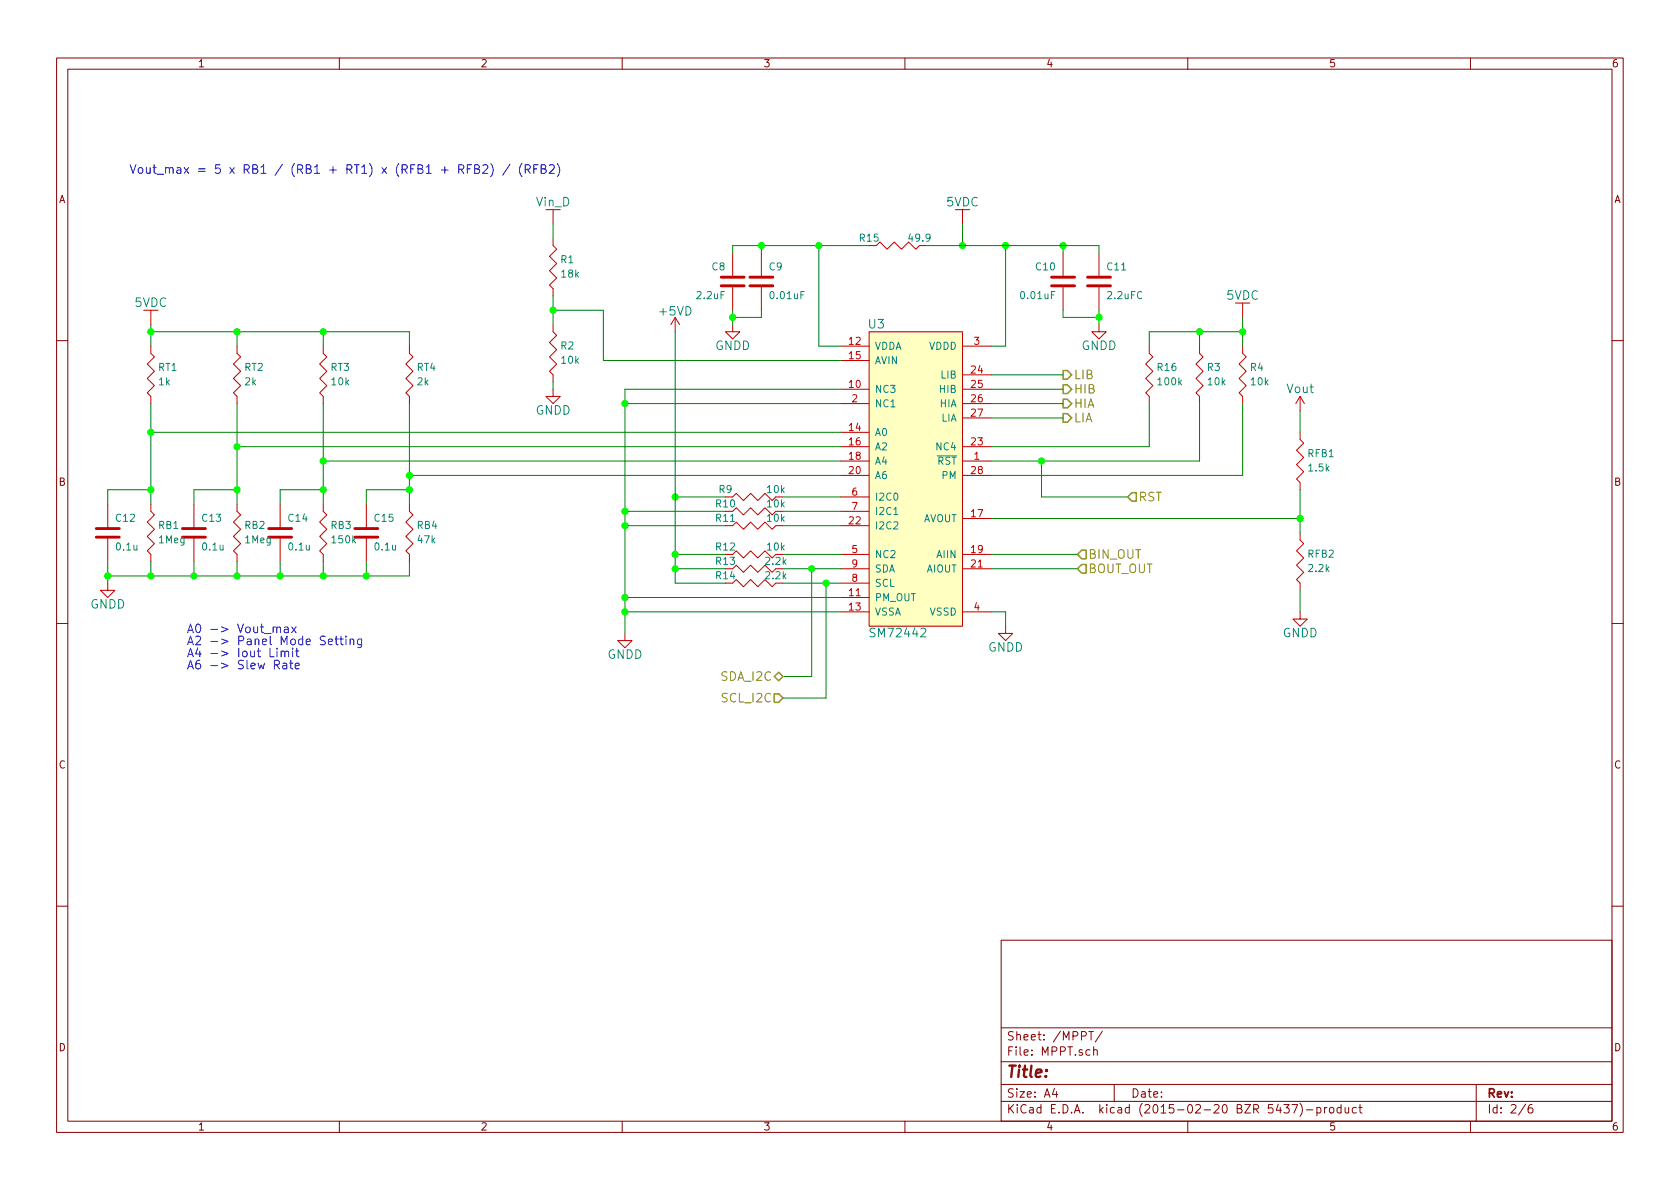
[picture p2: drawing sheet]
EESchema Schematic File Version 2
LIBS:power
LIBS:device
LIBS:transistors
LIBS:conn
LIBS:linear
LIBS:regul
LIBS:74xx
LIBS:cmos4000
LIBS:adc-dac
LIBS:memory
LIBS:xilinx
LIBS:special
LIBS:microcontrollers
LIBS:dsp
LIBS:microchip
LIBS:analog_switches
LIBS:motorola
LIBS:texas
LIBS:intel
LIBS:audio
LIBS:interface
LIBS:digital-audio
LIBS:philips
LIBS:display
LIBS:cypress
LIBS:siliconi
LIBS:opto
LIBS:atmel
LIBS:contrib
LIBS:valves
LIBS:SelfGenerated
LIBS:Project_2-cache
EELAYER 25 0
EELAYER END
$Descr A4 11693 8268
encoding utf-8
Sheet 2 6
Title ""
Date ""
Rev ""
Comp ""
Comment1 ""
Comment2 ""
Comment3 ""
Comment4 ""
$EndDescr
$Comp
L SM72442 U3
U 1 1
P 6350 2900
F 0 "U3" H 6100 3550 60  0000 C CNN
F 1 "SM72442" H 6250 1400 60  0000 C CNN
F 2 "Housings_SOIC:SOIC-28_7.5x17.9mm_Pitch1.27mm" H 6350 2900 60  0001 C CNN
F 3 "" H 6350 2900 60  0000 C CNN
	1    6350 2900
	1    0    0    -1  
$EndComp
$Comp
L +5VD #PWR01
U 1 1
P 4700 2300
F 0 "#PWR01" H 4700 2150 60  0001 C CNN
F 1 "+5VD" H 4700 2440 60  0000 C CNN
F 2 "" H 4700 2300 60  0000 C CNN
F 3 "" H 4700 2300 60  0000 C CNN
	1    4700 2300
	1    0    0    -1  
$EndComp
$Comp
L C C9
U 1 1
P 5300 1950
F 0 "C9" H 5350 2050 50  0000 L CNN
F 1 "0.01uF" H 5350 1850 50  0000 L CNN
F 2 "Capacitors_SMD:C_0805_HandSoldering" H 5338 1800 30  0001 C CNN
F 3 "" H 5300 1950 60  0000 C CNN
	1    5300 1950
	1    0    0    -1  
$EndComp
$Comp
L C C8
U 1 1
P 5100 1950
F 0 "C8" H 5150 2050 50  0000 L CNN
F 1 "2.2uF" H 5150 1850 50  0000 L CNN
F 2 "Capacitors_SMD:C_0805_HandSoldering" H 5138 1800 30  0001 C CNN
F 3 "" H 5100 1950 60  0000 C CNN
	1    5100 1950
	-1   0    0    -1  
$EndComp
$Comp
L C C10
U 1 1
P 7400 1950
F 0 "C10" H 7450 2050 50  0000 L CNN
F 1 "0.01uF" H 7450 1850 50  0000 L CNN
F 2 "Capacitors_SMD:C_0805_HandSoldering" H 7438 1800 30  0001 C CNN
F 3 "" H 7400 1950 60  0000 C CNN
	1    7400 1950
	-1   0    0    -1  
$EndComp
$Comp
L C C11
U 1 1
P 7650 1950
F 0 "C11" H 7700 2050 50  0000 L CNN
F 1 "2.2uFC" H 7700 1850 50  0000 L CNN
F 2 "Capacitors_SMD:C_0805_HandSoldering" H 7688 1800 30  0001 C CNN
F 3 "" H 7650 1950 60  0000 C CNN
	1    7650 1950
	1    0    0    -1  
$EndComp
$Comp
L GNDD #PWR02
U 1 1
P 5100 2250
F 0 "#PWR02" H 5100 2000 60  0001 C CNN
F 1 "GNDD" H 5100 2100 60  0000 C CNN
F 2 "" H 5100 2250 60  0000 C CNN
F 3 "" H 5100 2250 60  0000 C CNN
	1    5100 2250
	1    0    0    -1  
$EndComp
$Comp
L GNDD #PWR03
U 1 1
P 7650 2250
F 0 "#PWR03" H 7650 2000 60  0001 C CNN
F 1 "GNDD" H 7650 2100 60  0000 C CNN
F 2 "" H 7650 2250 60  0000 C CNN
F 3 "" H 7650 2250 60  0000 C CNN
	1    7650 2250
	1    0    0    -1  
$EndComp
$Comp
L GNDD #PWR04
U 1 1
P 4350 4400
F 0 "#PWR04" H 4350 4150 60  0001 C CNN
F 1 "GNDD" H 4350 4250 60  0000 C CNN
F 2 "" H 4350 4400 60  0000 C CNN
F 3 "" H 4350 4400 60  0000 C CNN
	1    4350 4400
	1    0    0    -1  
$EndComp
$Comp
L C C12
U 1 1
P 750 3700
F 0 "C12" H 800 3800 50  0000 L CNN
F 1 "0.1u" H 800 3600 50  0000 L CNN
F 2 "Capacitors_SMD:C_0805_HandSoldering" H 788 3550 30  0001 C CNN
F 3 "" H 750 3700 60  0000 C CNN
	1    750  3700
	1    0    0    -1  
$EndComp
$Comp
L C C13
U 1 1
P 1350 3700
F 0 "C13" H 1400 3800 50  0000 L CNN
F 1 "0.1u" H 1400 3600 50  0000 L CNN
F 2 "Capacitors_SMD:C_0805_HandSoldering" H 1388 3550 30  0001 C CNN
F 3 "" H 1350 3700 60  0000 C CNN
	1    1350 3700
	1    0    0    -1  
$EndComp
$Comp
L C C14
U 1 1
P 1950 3700
F 0 "C14" H 2000 3800 50  0000 L CNN
F 1 "0.1u" H 2000 3600 50  0000 L CNN
F 2 "Capacitors_SMD:C_0805_HandSoldering" H 1988 3550 30  0001 C CNN
F 3 "" H 1950 3700 60  0000 C CNN
	1    1950 3700
	1    0    0    -1  
$EndComp
$Comp
L C C15
U 1 1
P 2550 3700
F 0 "C15" H 2600 3800 50  0000 L CNN
F 1 "0.1u" H 2600 3600 50  0000 L CNN
F 2 "Capacitors_SMD:C_0805_HandSoldering" H 2588 3550 30  0001 C CNN
F 3 "" H 2550 3700 60  0000 C CNN
	1    2550 3700
	1    0    0    -1  
$EndComp
Wire Wire Line
	4700 3450 5050 3450
Connection ~ 4700 3450
Wire Wire Line
	4700 3850 5050 3850
Wire Wire Line
	5450 3450 5850 3450
Wire Wire Line
	5450 3550 5850 3550
Wire Wire Line
	5450 3650 5850 3650
Wire Wire Line
	5450 3850 5850 3850
Wire Wire Line
	5450 3950 5850 3950
Wire Wire Line
	5450 4050 5850 4050
Wire Wire Line
	5700 2400 5850 2400
Wire Wire Line
	5700 1700 5700 2400
Wire Wire Line
	5100 1700 6050 1700
Wire Wire Line
	5100 1700 5100 1750
Wire Wire Line
	5300 1750 5300 1700
Connection ~ 5300 1700
Connection ~ 5700 1700
Wire Wire Line
	7650 1700 7650 1750
Wire Wire Line
	7400 1700 7400 1750
Connection ~ 7400 1700
Wire Wire Line
	6900 2400 7000 2400
Wire Wire Line
	7000 2400 7000 1700
Connection ~ 7000 1700
Wire Wire Line
	6700 1700 6700 1550
Connection ~ 6700 1700
Wire Wire Line
	5100 2150 5100 2250
Wire Wire Line
	5100 2200 5300 2200
Wire Wire Line
	5300 2200 5300 2150
Connection ~ 5100 2200
Wire Wire Line
	7650 2150 7650 2250
Wire Wire Line
	7650 2200 7400 2200
Wire Wire Line
	7400 2200 7400 2150
Connection ~ 7650 2200
Wire Wire Line
	4350 2700 4350 4400
Wire Wire Line
	4350 3650 5050 3650
Wire Wire Line
	4350 3550 5050 3550
Connection ~ 4350 3650
Wire Wire Line
	5850 4150 4350 4150
Connection ~ 4350 4150
Wire Wire Line
	5850 4250 4350 4250
Connection ~ 4350 4250
Wire Wire Line
	4350 2700 5850 2700
Wire Wire Line
	4350 2800 5850 2800
Connection ~ 4350 3550
Connection ~ 4350 2800
Wire Wire Line
	1050 2800 1050 3500
Wire Wire Line
	1650 2800 1650 3500
Wire Wire Line
	2250 2800 2250 3500
Wire Wire Line
	2850 2800 2850 3500
Wire Wire Line
	2550 3500 2550 3400
Wire Wire Line
	2550 3400 2850 3400
Connection ~ 2850 3400
Wire Wire Line
	2250 3400 1950 3400
Wire Wire Line
	1950 3400 1950 3500
Connection ~ 2250 3400
Wire Wire Line
	1650 3400 1350 3400
Wire Wire Line
	1350 3400 1350 3500
Connection ~ 1650 3400
Wire Wire Line
	750  3400 1050 3400
Wire Wire Line
	750  3400 750  3500
Connection ~ 1050 3400
Wire Wire Line
	1050 2250 1050 2400
Wire Wire Line
	1050 2300 2850 2300
Wire Wire Line
	2850 2300 2850 2400
Connection ~ 1050 2300
Wire Wire Line
	2250 2400 2250 2300
Connection ~ 2250 2300
Wire Wire Line
	1650 2400 1650 2300
Connection ~ 1650 2300
$Comp
L GNDD #PWR05
U 1 1
P 750 4050
F 0 "#PWR05" H 750 3800 60  0001 C CNN
F 1 "GNDD" H 750 3900 60  0000 C CNN
F 2 "" H 750 4050 60  0000 C CNN
F 3 "" H 750 4050 60  0000 C CNN
	1    750  4050
	1    0    0    -1  
$EndComp
Wire Wire Line
	750  3900 750  4050
Wire Wire Line
	750  4000 2850 4000
Wire Wire Line
	2850 4000 2850 3900
Connection ~ 750  4000
Wire Wire Line
	2550 3900 2550 4000
Connection ~ 2550 4000
Wire Wire Line
	2250 3900 2250 4000
Connection ~ 2250 4000
Wire Wire Line
	1950 4000 1950 3900
Connection ~ 1950 4000
Wire Wire Line
	1350 3900 1350 4000
Connection ~ 1350 4000
Wire Wire Line
	1650 3900 1650 4000
Connection ~ 1650 4000
Wire Wire Line
	1050 3900 1050 4000
Connection ~ 1050 4000
Wire Wire Line
	4700 2300 4700 4050
Wire Wire Line
	5450 4700 5650 4700
Wire Wire Line
	5650 4700 5650 3950
Connection ~ 5650 3950
Wire Wire Line
	5750 4050 5750 4850
Wire Wire Line
	5750 4850 5450 4850
Connection ~ 5750 4050
Text HLabel 5450 4700 0    60   BiDi ~ 0
SDA_I2C
Text HLabel 5450 4850 0    60   Input ~ 0
SCL_I2C
Text HLabel 7400 2600 2    60   Output ~ 0
LIB
Text HLabel 7400 2700 2    60   Output ~ 0
HIB
Text HLabel 7400 2800 2    60   Output ~ 0
HIA
Text HLabel 7400 2900 2    60   Output ~ 0
LIA
Wire Wire Line
	7400 2600 6900 2600
Wire Wire Line
	6900 2700 7400 2700
Wire Wire Line
	7400 2800 6900 2800
Wire Wire Line
	6900 2900 7400 2900
Wire Wire Line
	4700 3950 5050 3950
Connection ~ 4700 3850
Wire Wire Line
	4700 4050 5050 4050
Connection ~ 4700 3950
$Comp
L Rv RT1
U 1 1
P 1050 2600
F 0 "RT1" H 1100 2650 50  0000 L CNN
F 1 "1k" H 1100 2550 50  0000 L CNN
F 2 "Resistors_SMD:R_0805_HandSoldering" V 980 2600 30  0001 C CNN
F 3 "" H 1050 2600 30  0000 C CNN
	1    1050 2600
	1    0    0    -1  
$EndComp
$Comp
L Rv RT2
U 1 1
P 1650 2600
F 0 "RT2" H 1700 2650 50  0000 L CNN
F 1 "2k" H 1700 2550 50  0000 L CNN
F 2 "Resistors_SMD:R_0805_HandSoldering" V 1580 2600 30  0001 C CNN
F 3 "" H 1650 2600 30  0000 C CNN
	1    1650 2600
	1    0    0    -1  
$EndComp
$Comp
L Rv RT3
U 1 1
P 2250 2600
F 0 "RT3" H 2300 2650 50  0000 L CNN
F 1 "10k" H 2300 2550 50  0000 L CNN
F 2 "Resistors_SMD:R_0805_HandSoldering" V 2180 2600 30  0001 C CNN
F 3 "" H 2250 2600 30  0000 C CNN
	1    2250 2600
	1    0    0    -1  
$EndComp
$Comp
L Rv RT4
U 1 1
P 2850 2600
F 0 "RT4" H 2900 2650 50  0000 L CNN
F 1 "2k" H 2900 2550 50  0000 L CNN
F 2 "Resistors_SMD:R_0805_HandSoldering" V 2780 2600 30  0001 C CNN
F 3 "" H 2850 2600 30  0000 C CNN
	1    2850 2600
	1    0    0    -1  
$EndComp
$Comp
L Rv RB1
U 1 1
P 1050 3700
F 0 "RB1" H 1100 3750 50  0000 L CNN
F 1 "1Meg" H 1100 3650 50  0000 L CNN
F 2 "Resistors_SMD:R_0805_HandSoldering" V 980 3700 30  0001 C CNN
F 3 "" H 1050 3700 30  0000 C CNN
	1    1050 3700
	1    0    0    -1  
$EndComp
$Comp
L Rv RB2
U 1 1
P 1650 3700
F 0 "RB2" H 1700 3750 50  0000 L CNN
F 1 "1Meg" H 1700 3650 50  0000 L CNN
F 2 "Resistors_SMD:R_0805_HandSoldering" V 1580 3700 30  0001 C CNN
F 3 "" H 1650 3700 30  0000 C CNN
	1    1650 3700
	1    0    0    -1  
$EndComp
$Comp
L Rv RB3
U 1 1
P 2250 3700
F 0 "RB3" H 2300 3750 50  0000 L CNN
F 1 "150k" H 2300 3650 50  0000 L CNN
F 2 "Resistors_SMD:R_0805_HandSoldering" V 2180 3700 30  0001 C CNN
F 3 "" H 2250 3700 30  0000 C CNN
	1    2250 3700
	1    0    0    -1  
$EndComp
$Comp
L Rv RB4
U 1 1
P 2850 3700
F 0 "RB4" H 2900 3750 50  0000 L CNN
F 1 "47k" H 2900 3650 50  0000 L CNN
F 2 "Resistors_SMD:R_0805_HandSoldering" V 2780 3700 30  0001 C CNN
F 3 "" H 2850 3700 30  0000 C CNN
	1    2850 3700
	1    0    0    -1  
$EndComp
Text Notes 1300 4650 0    60   ~ 0
A0 -> Vout_max\nA2 -> Panel Mode Setting\nA4 -> Iout Limit\nA6 -> Slew Rate
$Comp
L Rh R9
U 1 1
P 5250 3450
F 0 "R9" H 5050 3500 50  0000 C CNN
F 1 "10k" H 5400 3500 50  0000 C CNN
F 2 "Resistors_SMD:R_0805_HandSoldering" H 5250 3380 30  0001 C CNN
F 3 "" V 5250 3450 30  0000 C CNN
	1    5250 3450
	1    0    0    -1  
$EndComp
$Comp
L Rh R12
U 1 1
P 5250 3850
F 0 "R12" H 5050 3900 50  0000 C CNN
F 1 "10k" H 5400 3900 50  0000 C CNN
F 2 "Resistors_SMD:R_0805_HandSoldering" H 5250 3780 30  0001 C CNN
F 3 "" V 5250 3850 30  0000 C CNN
	1    5250 3850
	1    0    0    -1  
$EndComp
$Comp
L Rh R13
U 1 1
P 5250 3950
F 0 "R13" H 5050 4000 50  0000 C CNN
F 1 "2.2k" H 5400 4000 50  0000 C CNN
F 2 "Resistors_SMD:R_0805_HandSoldering" H 5250 3880 30  0001 C CNN
F 3 "" V 5250 3950 30  0000 C CNN
	1    5250 3950
	1    0    0    -1  
$EndComp
$Comp
L Rh R14
U 1 1
P 5250 4050
F 0 "R14" H 5050 4100 50  0000 C CNN
F 1 "2.2k" H 5400 4100 50  0000 C CNN
F 2 "Resistors_SMD:R_0805_HandSoldering" H 5250 3980 30  0001 C CNN
F 3 "" V 5250 4050 30  0000 C CNN
	1    5250 4050
	1    0    0    -1  
$EndComp
$Comp
L Rh R10
U 1 1
P 5250 3550
F 0 "R10" H 5050 3600 50  0000 C CNN
F 1 "10k" H 5400 3600 50  0000 C CNN
F 2 "Resistors_SMD:R_0805_HandSoldering" H 5250 3480 30  0001 C CNN
F 3 "" V 5250 3550 30  0000 C CNN
	1    5250 3550
	1    0    0    -1  
$EndComp
$Comp
L Rh R11
U 1 1
P 5250 3650
F 0 "R11" H 5050 3700 50  0000 C CNN
F 1 "10k" H 5400 3700 50  0000 C CNN
F 2 "Resistors_SMD:R_0805_HandSoldering" H 5250 3580 30  0001 C CNN
F 3 "" V 5250 3650 30  0000 C CNN
	1    5250 3650
	1    0    0    -1  
$EndComp
Text Notes 900  1200 0    60   ~ 0
Vout_max = 5 x RB1 / (RB1 + RT1) x (RFB1 + RFB2) / (RFB2)\n
Wire Wire Line
	4200 2500 5850 2500
$Comp
L Rh R15
U 1 1
P 6250 1700
F 0 "R15" H 6050 1750 50  0000 C CNN
F 1 "49.9" H 6400 1750 50  0000 C CNN
F 2 "Resistors_SMD:R_0805_HandSoldering" H 6250 1630 30  0001 C CNN
F 3 "" V 6250 1700 30  0000 C CNN
	1    6250 1700
	1    0    0    -1  
$EndComp
Wire Wire Line
	6900 3100 8000 3100
$Comp
L Rv R16
U 1 1
P 8000 2600
F 0 "R16" H 8050 2650 50  0000 L CNN
F 1 "100k" H 8050 2550 50  0000 L CNN
F 2 "Resistors_SMD:R_0805_HandSoldering" V 7930 2600 30  0001 C CNN
F 3 "" H 8000 2600 30  0000 C CNN
	1    8000 2600
	1    0    0    -1  
$EndComp
Wire Wire Line
	8000 3100 8000 2800
$Comp
L GNDD #PWR06
U 1 1
P 7000 4350
F 0 "#PWR06" H 7000 4100 60  0001 C CNN
F 1 "GNDD" H 7000 4200 60  0000 C CNN
F 2 "" H 7000 4350 60  0000 C CNN
F 3 "" H 7000 4350 60  0000 C CNN
	1    7000 4350
	1    0    0    -1  
$EndComp
Wire Wire Line
	6900 4250 7000 4250
Wire Wire Line
	7000 4250 7000 4350
$Comp
L Rv R3
U 1 1
P 8350 2600
F 0 "R3" H 8400 2650 50  0000 L CNN
F 1 "10k" H 8400 2550 50  0000 L CNN
F 2 "Resistors_SMD:R_0805_HandSoldering" V 8280 2600 30  0001 C CNN
F 3 "" H 8350 2600 30  0000 C CNN
	1    8350 2600
	1    0    0    -1  
$EndComp
$Comp
L Rv R4
U 1 1
P 8650 2600
F 0 "R4" H 8700 2650 50  0000 L CNN
F 1 "10k" H 8700 2550 50  0000 L CNN
F 2 "Resistors_SMD:R_0805_HandSoldering" V 8580 2600 30  0001 C CNN
F 3 "" H 8650 2600 30  0000 C CNN
	1    8650 2600
	1    0    0    -1  
$EndComp
Wire Wire Line
	8350 2800 8350 3200
Wire Wire Line
	8350 3200 6900 3200
Wire Wire Line
	6900 3300 8650 3300
Wire Wire Line
	8650 3300 8650 2800
Wire Wire Line
	6450 1700 7650 1700
Wire Wire Line
	8000 2400 8000 2300
Wire Wire Line
	8000 2300 8650 2300
Wire Wire Line
	8650 2200 8650 2400
Connection ~ 8650 2300
Wire Wire Line
	8350 2400 8350 2300
Connection ~ 8350 2300
$Comp
L Rv RFB1
U 1 1
P 9050 3200
F 0 "RFB1" H 9100 3250 50  0000 L CNN
F 1 "1.5k" H 9100 3150 50  0000 L CNN
F 2 "Resistors_SMD:R_0805_HandSoldering" V 8980 3200 30  0001 C CNN
F 3 "" H 9050 3200 30  0000 C CNN
	1    9050 3200
	1    0    0    -1  
$EndComp
$Comp
L Rv RFB2
U 1 1
P 9050 3900
F 0 "RFB2" H 9100 3950 50  0000 L CNN
F 1 "2.2k" H 9100 3850 50  0000 L CNN
F 2 "Resistors_SMD:R_0805_HandSoldering" V 8980 3900 30  0001 C CNN
F 3 "" H 9050 3900 30  0000 C CNN
	1    9050 3900
	1    0    0    -1  
$EndComp
Wire Wire Line
	6900 3600 9050 3600
Wire Wire Line
	9050 3400 9050 3700
Connection ~ 9050 3600
$Comp
L GNDD #PWR07
U 1 1
P 9050 4250
F 0 "#PWR07" H 9050 4000 60  0001 C CNN
F 1 "GNDD" H 9050 4100 60  0000 C CNN
F 2 "" H 9050 4250 60  0000 C CNN
F 3 "" H 9050 4250 60  0000 C CNN
	1    9050 4250
	1    0    0    -1  
$EndComp
Wire Wire Line
	9050 4100 9050 4250
$Comp
L Vout #PWR08
U 1 1
P 9050 2850
F 0 "#PWR08" H 9050 2700 60  0001 C CNN
F 1 "Vout" H 9050 3000 60  0000 C CNN
F 2 "" H 9050 2850 60  0000 C CNN
F 3 "" H 9050 2850 60  0000 C CNN
	1    9050 2850
	1    0    0    -1  
$EndComp
Wire Wire Line
	9050 3000 9050 2850
Wire Wire Line
	6900 3850 7500 3850
Wire Wire Line
	6900 3950 7500 3950
Text HLabel 7500 3850 2    60   Input ~ 0
BIN_OUT
$Comp
L Rv R2
U 1 1
P 3850 2450
F 0 "R2" H 3900 2500 50  0000 L CNN
F 1 "10k" H 3900 2400 50  0000 L CNN
F 2 "Resistors_SMD:R_0805_HandSoldering" V 3780 2450 30  0001 C CNN
F 3 "" H 3850 2450 30  0000 C CNN
	1    3850 2450
	1    0    0    -1  
$EndComp
$Comp
L Rv R1
U 1 1
P 3850 1850
F 0 "R1" H 3900 1900 50  0000 L CNN
F 1 "18k" H 3900 1800 50  0000 L CNN
F 2 "Resistors_SMD:R_0805_HandSoldering" V 3780 1850 30  0001 C CNN
F 3 "" H 3850 1850 30  0000 C CNN
	1    3850 1850
	1    0    0    -1  
$EndComp
Wire Wire Line
	3850 2050 3850 2250
Wire Wire Line
	3850 2150 4200 2150
Wire Wire Line
	4200 2150 4200 2500
Connection ~ 3850 2150
$Comp
L GNDD #PWR09
U 1 1
P 3850 2700
F 0 "#PWR09" H 3850 2450 60  0001 C CNN
F 1 "GNDD" H 3850 2550 60  0000 C CNN
F 2 "" H 3850 2700 60  0000 C CNN
F 3 "" H 3850 2700 60  0000 C CNN
	1    3850 2700
	1    0    0    -1  
$EndComp
Wire Wire Line
	3850 2650 3850 2700
Text HLabel 7500 3950 2    60   Input ~ 0
BOUT_OUT
Wire Wire Line
	3850 1650 3850 1550
Wire Wire Line
	7250 3200 7250 3450
Wire Wire Line
	7250 3450 7850 3450
Connection ~ 7250 3200
Text HLabel 7850 3450 2    60   Input ~ 0
RST
Wire Wire Line
	1050 3000 5850 3000
Connection ~ 1050 3000
Wire Wire Line
	5850 3100 1650 3100
Connection ~ 1650 3100
Wire Wire Line
	5850 3200 2250 3200
Connection ~ 2250 3200
Wire Wire Line
	5850 3300 2850 3300
Connection ~ 2850 3300
$Comp
L 5VDC #PWR010
U 1 1
P 1050 2250
F 0 "#PWR010" H 1050 2100 60  0001 C CNN
F 1 "5VDC" H 1050 2400 60  0000 C CNN
F 2 "" H 1050 2250 60  0000 C CNN
F 3 "" H 1050 2250 60  0000 C CNN
	1    1050 2250
	1    0    0    -1  
$EndComp
$Comp
L 5VDC #PWR011
U 1 1
P 6700 1550
F 0 "#PWR011" H 6700 1400 60  0001 C CNN
F 1 "5VDC" H 6700 1700 60  0000 C CNN
F 2 "" H 6700 1550 60  0000 C CNN
F 3 "" H 6700 1550 60  0000 C CNN
	1    6700 1550
	1    0    0    -1  
$EndComp
$Comp
L 5VDC #PWR012
U 1 1
P 8650 2200
F 0 "#PWR012" H 8650 2050 60  0001 C CNN
F 1 "5VDC" H 8650 2350 60  0000 C CNN
F 2 "" H 8650 2200 60  0000 C CNN
F 3 "" H 8650 2200 60  0000 C CNN
	1    8650 2200
	1    0    0    -1  
$EndComp
$Comp
L Vin_D #PWR013
U 1 1
P 3850 1550
F 0 "#PWR013" H 3850 1400 60  0001 C CNN
F 1 "Vin_D" H 3850 1700 60  0000 C CNN
F 2 "" H 3850 1550 60  0000 C CNN
F 3 "" H 3850 1550 60  0000 C CNN
	1    3850 1550
	1    0    0    -1  
$EndComp
$EndSCHEMATC
